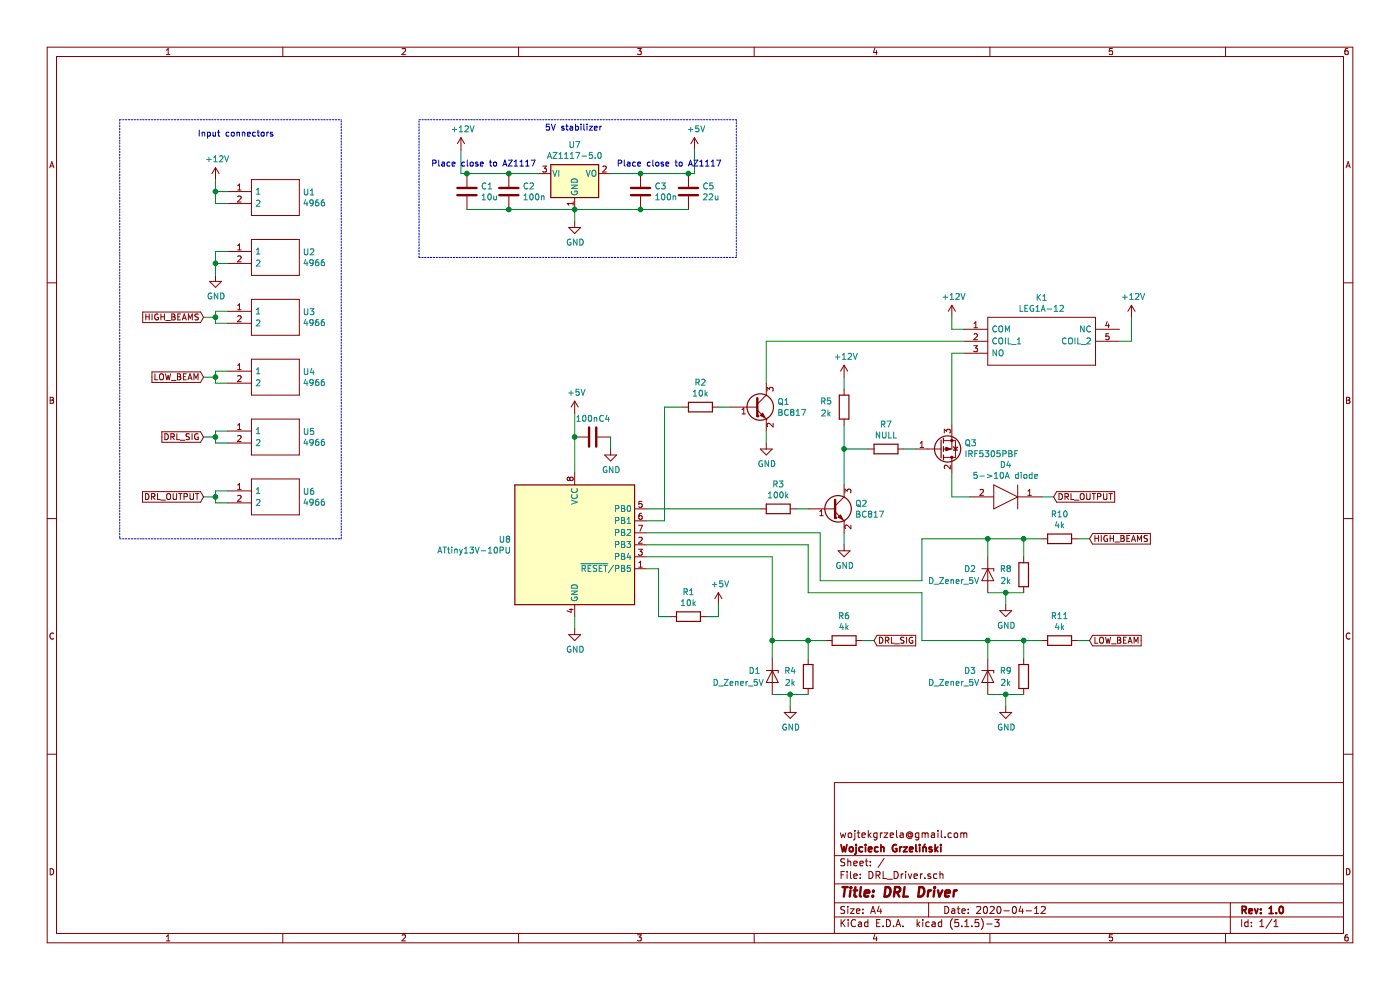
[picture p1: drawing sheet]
EESchema Schematic File Version 4
EELAYER 30 0
EELAYER END
$Descr A4 11693 8268
encoding utf-8
Sheet 1 1
Title "DRL Driver"
Date "2020-04-12"
Rev "1.0"
Comp "Wojciech Grzeliński"
Comment1 "wojtekgrzela@gmail.com"
Comment2 ""
Comment3 ""
Comment4 ""
$EndDescr
$Comp
L MCU_Microchip_ATtiny:ATtiny13V-10PU U8
U 1 1
P 4800 4550
F 0 "U8" H 4270 4596 50  0000 R CNN
F 1 "ATtiny13V-10PU" H 4270 4505 50  0000 R CNN
F 2 "Package_DIP:DIP-8_W7.62mm" H 4800 4550 50  0001 C CIN
F 3 "http://ww1.microchip.com/downloads/en/DeviceDoc/doc2535.pdf" H 4800 4550 50  0001 C CNN
	1    4800 4550
	1    0    0    -1  
$EndComp
$Comp
L Regulator_Linear:AZ1117-5.0 U7
U 1 1
P 4800 1450
F 0 "U7" H 4800 1692 50  0000 C CNN
F 1 "AZ1117-5.0" H 4800 1601 50  0000 C CNN
F 2 "Package_TO_SOT_SMD:SOT-223-3_TabPin2" H 4800 1700 50  0001 C CIN
F 3 "https://www.diodes.com/assets/Datasheets/AZ1117.pdf" H 4800 1450 50  0001 C CNN
	1    4800 1450
	1    0    0    -1  
$EndComp
$Comp
L SamacSys_Parts:4966 U1
U 1 1
P 1900 1600
F 0 "U1" H 2528 1596 50  0000 L CNN
F 1 "4966" H 2528 1505 50  0000 L CNN
F 2 "4966" H 2550 1700 50  0001 L CNN
F 3 "https://componentsearchengine.com/Datasheets/1/4966.pdf" H 2550 1600 50  0001 L CNN
F 4 "Terminals TERMINAL .250X.032" H 2550 1500 50  0001 L CNN "Description"
F 5 "6.42" H 2550 1400 50  0001 L CNN "Height"
F 6 "534-4966" H 2550 1300 50  0001 L CNN "Mouser Part Number"
F 7 "https://www.mouser.com/Search/Refine.aspx?Keyword=534-4966" H 2550 1200 50  0001 L CNN "Mouser Price/Stock"
F 8 "Keystone Electronics" H 2550 1100 50  0001 L CNN "Manufacturer_Name"
F 9 "4966" H 2550 1000 50  0001 L CNN "Manufacturer_Part_Number"
	1    1900 1600
	1    0    0    -1  
$EndComp
$Comp
L SamacSys_Parts:4966 U2
U 1 1
P 1900 2100
F 0 "U2" H 2528 2096 50  0000 L CNN
F 1 "4966" H 2528 2005 50  0000 L CNN
F 2 "4966" H 2550 2200 50  0001 L CNN
F 3 "https://componentsearchengine.com/Datasheets/1/4966.pdf" H 2550 2100 50  0001 L CNN
F 4 "Terminals TERMINAL .250X.032" H 2550 2000 50  0001 L CNN "Description"
F 5 "6.42" H 2550 1900 50  0001 L CNN "Height"
F 6 "534-4966" H 2550 1800 50  0001 L CNN "Mouser Part Number"
F 7 "https://www.mouser.com/Search/Refine.aspx?Keyword=534-4966" H 2550 1700 50  0001 L CNN "Mouser Price/Stock"
F 8 "Keystone Electronics" H 2550 1600 50  0001 L CNN "Manufacturer_Name"
F 9 "4966" H 2550 1500 50  0001 L CNN "Manufacturer_Part_Number"
	1    1900 2100
	1    0    0    -1  
$EndComp
$Comp
L SamacSys_Parts:4966 U3
U 1 1
P 1900 2600
F 0 "U3" H 2528 2596 50  0000 L CNN
F 1 "4966" H 2528 2505 50  0000 L CNN
F 2 "4966" H 2550 2700 50  0001 L CNN
F 3 "https://componentsearchengine.com/Datasheets/1/4966.pdf" H 2550 2600 50  0001 L CNN
F 4 "Terminals TERMINAL .250X.032" H 2550 2500 50  0001 L CNN "Description"
F 5 "6.42" H 2550 2400 50  0001 L CNN "Height"
F 6 "534-4966" H 2550 2300 50  0001 L CNN "Mouser Part Number"
F 7 "https://www.mouser.com/Search/Refine.aspx?Keyword=534-4966" H 2550 2200 50  0001 L CNN "Mouser Price/Stock"
F 8 "Keystone Electronics" H 2550 2100 50  0001 L CNN "Manufacturer_Name"
F 9 "4966" H 2550 2000 50  0001 L CNN "Manufacturer_Part_Number"
	1    1900 2600
	1    0    0    -1  
$EndComp
$Comp
L SamacSys_Parts:4966 U4
U 1 1
P 1900 3100
F 0 "U4" H 2528 3096 50  0000 L CNN
F 1 "4966" H 2528 3005 50  0000 L CNN
F 2 "4966" H 2550 3200 50  0001 L CNN
F 3 "https://componentsearchengine.com/Datasheets/1/4966.pdf" H 2550 3100 50  0001 L CNN
F 4 "Terminals TERMINAL .250X.032" H 2550 3000 50  0001 L CNN "Description"
F 5 "6.42" H 2550 2900 50  0001 L CNN "Height"
F 6 "534-4966" H 2550 2800 50  0001 L CNN "Mouser Part Number"
F 7 "https://www.mouser.com/Search/Refine.aspx?Keyword=534-4966" H 2550 2700 50  0001 L CNN "Mouser Price/Stock"
F 8 "Keystone Electronics" H 2550 2600 50  0001 L CNN "Manufacturer_Name"
F 9 "4966" H 2550 2500 50  0001 L CNN "Manufacturer_Part_Number"
	1    1900 3100
	1    0    0    -1  
$EndComp
Wire Wire Line
	1900 1700 1800 1700
Wire Wire Line
	1800 1700 1800 1600
Wire Wire Line
	1800 1600 1900 1600
Wire Wire Line
	1800 1600 1800 1500
Connection ~ 1800 1600
Wire Wire Line
	1900 2200 1800 2200
Wire Wire Line
	1800 2200 1800 2300
Wire Wire Line
	1900 2100 1800 2100
Wire Wire Line
	1800 2100 1800 2200
Connection ~ 1800 2200
Wire Wire Line
	1900 2600 1800 2600
Wire Wire Line
	1800 2600 1800 2650
Wire Wire Line
	1800 2700 1900 2700
Wire Wire Line
	1800 2650 1700 2650
Connection ~ 1800 2650
Wire Wire Line
	1800 2650 1800 2700
Wire Wire Line
	1900 3100 1800 3100
Wire Wire Line
	1800 3100 1800 3150
Wire Wire Line
	1800 3200 1900 3200
Wire Wire Line
	1800 3150 1700 3150
Connection ~ 1800 3150
Wire Wire Line
	1800 3150 1800 3200
$Comp
L power:+12V #PWR0101
U 1 1
P 1800 1500
F 0 "#PWR0101" H 1800 1350 50  0001 C CNN
F 1 "+12V" H 1815 1673 50  0000 C CNN
F 2 "" H 1800 1500 50  0001 C CNN
F 3 "" H 1800 1500 50  0001 C CNN
	1    1800 1500
	1    0    0    -1  
$EndComp
$Comp
L power:GND #PWR0102
U 1 1
P 1800 2300
F 0 "#PWR0102" H 1800 2050 50  0001 C CNN
F 1 "GND" H 1805 2127 50  0000 C CNN
F 2 "" H 1800 2300 50  0001 C CNN
F 3 "" H 1800 2300 50  0001 C CNN
	1    1800 2300
	1    0    0    -1  
$EndComp
$Comp
L Device:C C2
U 1 1
P 4250 1600
F 0 "C2" H 4365 1646 50  0000 L CNN
F 1 "100n" H 4365 1555 50  0000 L CNN
F 2 "Capacitor_SMD:C_0805_2012Metric" H 4288 1450 50  0001 C CNN
F 3 "~" H 4250 1600 50  0001 C CNN
	1    4250 1600
	1    0    0    -1  
$EndComp
$Comp
L Device:C C1
U 1 1
P 3900 1600
F 0 "C1" H 4015 1646 50  0000 L CNN
F 1 "10u" H 4015 1555 50  0000 L CNN
F 2 "Capacitor_SMD:C_1206_3216Metric" H 3938 1450 50  0001 C CNN
F 3 "~" H 3900 1600 50  0001 C CNN
	1    3900 1600
	1    0    0    -1  
$EndComp
$Comp
L Device:C C3
U 1 1
P 5350 1600
F 0 "C3" H 5465 1646 50  0000 L CNN
F 1 "100n" H 5465 1555 50  0000 L CNN
F 2 "Capacitor_SMD:C_0805_2012Metric" H 5388 1450 50  0001 C CNN
F 3 "~" H 5350 1600 50  0001 C CNN
	1    5350 1600
	1    0    0    -1  
$EndComp
$Comp
L Device:C C5
U 1 1
P 5750 1600
F 0 "C5" H 5865 1646 50  0000 L CNN
F 1 "22u" H 5865 1555 50  0000 L CNN
F 2 "Capacitor_SMD:C_0805_2012Metric" H 5788 1450 50  0001 C CNN
F 3 "~" H 5750 1600 50  0001 C CNN
F 4 "10V" H 5750 1600 50  0001 C CNN "Napięcie"
	1    5750 1600
	1    0    0    -1  
$EndComp
Wire Wire Line
	5100 1450 5350 1450
Connection ~ 5350 1450
Wire Wire Line
	4500 1450 4250 1450
Wire Wire Line
	4250 1450 3900 1450
Connection ~ 4250 1450
Wire Wire Line
	4250 1750 3900 1750
Wire Wire Line
	4250 1750 4800 1750
Connection ~ 4250 1750
Wire Wire Line
	4800 1750 5350 1750
Connection ~ 4800 1750
Connection ~ 5350 1750
Wire Wire Line
	5350 1450 5750 1450
Wire Wire Line
	5350 1750 5750 1750
Text Notes 3600 1400 0    50   ~ 0
Place close to AZ1117
Text Notes 5150 1400 0    50   ~ 0
Place close to AZ1117
$Comp
L Device:C C4
U 1 1
P 4950 3650
F 0 "C4" V 5100 3500 50  0000 L CNN
F 1 "100n" V 5100 3600 50  0000 L CNN
F 2 "Capacitor_SMD:C_0805_2012Metric" H 4988 3500 50  0001 C CNN
F 3 "~" H 4950 3650 50  0001 C CNN
	1    4950 3650
	0    -1   -1   0   
$EndComp
Wire Wire Line
	3900 1450 3850 1450
Wire Wire Line
	3850 1250 3850 1450
Connection ~ 3900 1450
$Comp
L power:+12V #PWR0103
U 1 1
P 3850 1250
F 0 "#PWR0103" H 3850 1100 50  0001 C CNN
F 1 "+12V" H 3865 1423 50  0000 C CNN
F 2 "" H 3850 1250 50  0001 C CNN
F 3 "" H 3850 1250 50  0001 C CNN
	1    3850 1250
	1    0    0    -1  
$EndComp
Wire Wire Line
	5750 1450 5800 1450
Wire Wire Line
	5800 1450 5800 1250
Connection ~ 5750 1450
$Comp
L power:+5V #PWR0104
U 1 1
P 5800 1250
F 0 "#PWR0104" H 5800 1100 50  0001 C CNN
F 1 "+5V" H 5815 1423 50  0000 C CNN
F 2 "" H 5800 1250 50  0001 C CNN
F 3 "" H 5800 1250 50  0001 C CNN
	1    5800 1250
	1    0    0    -1  
$EndComp
Wire Wire Line
	4800 3650 4800 3450
$Comp
L power:+5V #PWR0105
U 1 1
P 4800 3450
F 0 "#PWR0105" H 4800 3300 50  0001 C CNN
F 1 "+5V" H 4815 3623 50  0000 C CNN
F 2 "" H 4800 3450 50  0001 C CNN
F 3 "" H 4800 3450 50  0001 C CNN
	1    4800 3450
	1    0    0    -1  
$EndComp
$Comp
L power:GND #PWR0106
U 1 1
P 4800 1850
F 0 "#PWR0106" H 4800 1600 50  0001 C CNN
F 1 "GND" H 4805 1677 50  0000 C CNN
F 2 "" H 4800 1850 50  0001 C CNN
F 3 "" H 4800 1850 50  0001 C CNN
	1    4800 1850
	1    0    0    -1  
$EndComp
Wire Wire Line
	4800 1850 4800 1750
$Comp
L power:GND #PWR0107
U 1 1
P 5100 3750
F 0 "#PWR0107" H 5100 3500 50  0001 C CNN
F 1 "GND" H 5105 3577 50  0000 C CNN
F 2 "" H 5100 3750 50  0001 C CNN
F 3 "" H 5100 3750 50  0001 C CNN
	1    5100 3750
	1    0    0    -1  
$EndComp
Wire Wire Line
	5100 3750 5100 3650
Connection ~ 4800 3650
Wire Wire Line
	4800 3650 4800 3950
Wire Wire Line
	4800 5150 4800 5250
$Comp
L power:GND #PWR0108
U 1 1
P 4800 5250
F 0 "#PWR0108" H 4800 5000 50  0001 C CNN
F 1 "GND" H 4805 5077 50  0000 C CNN
F 2 "" H 4800 5250 50  0001 C CNN
F 3 "" H 4800 5250 50  0001 C CNN
	1    4800 5250
	1    0    0    -1  
$EndComp
$Comp
L Device:R R1
U 1 1
P 5750 5150
F 0 "R1" V 5543 5150 50  0000 C CNN
F 1 "10k" V 5634 5150 50  0000 C CNN
F 2 "Resistor_SMD:R_0805_2012Metric" V 5680 5150 50  0001 C CNN
F 3 "~" H 5750 5150 50  0001 C CNN
	1    5750 5150
	0    1    1    0   
$EndComp
Wire Wire Line
	5400 4750 5500 4750
Wire Wire Line
	5500 4750 5500 5150
Wire Wire Line
	5500 5150 5600 5150
$Comp
L power:+5V #PWR0109
U 1 1
P 6000 5050
F 0 "#PWR0109" H 6000 4900 50  0001 C CNN
F 1 "+5V" H 6015 5223 50  0000 C CNN
F 2 "" H 6000 5050 50  0001 C CNN
F 3 "" H 6000 5050 50  0001 C CNN
	1    6000 5050
	1    0    0    -1  
$EndComp
Wire Wire Line
	5900 5150 6000 5150
Wire Wire Line
	6000 5150 6000 5050
$Comp
L Transistor_BJT:BC817 Q2
U 1 1
P 6950 4250
F 0 "Q2" H 7141 4296 50  0000 L CNN
F 1 "BC817" H 7141 4205 50  0000 L CNN
F 2 "Package_TO_SOT_SMD:SOT-23" H 7150 4175 50  0001 L CIN
F 3 "http://www.fairchildsemi.com/ds/BC/BC817.pdf" H 6950 4250 50  0001 L CNN
	1    6950 4250
	1    0    0    -1  
$EndComp
$Comp
L Transistor_FET:IRF4905 Q3
U 1 1
P 7850 3750
F 0 "Q3" H 8054 3704 50  0000 L CNN
F 1 "IRF5305PBF " H 8054 3795 50  0000 L CNN
F 2 "Package_TO_SOT_THT:TO-220-3_Vertical" H 8050 3675 50  0001 L CIN
F 3 "http://www.infineon.com/dgdl/irf4905.pdf?fileId=5546d462533600a4015355e32165197c" H 7850 3750 50  0001 L CNN
	1    7850 3750
	1    0    0    1   
$EndComp
$Comp
L Device:R R5
U 1 1
P 7050 3400
F 0 "R5" H 6900 3450 50  0000 C CNN
F 1 "2k" H 6900 3350 50  0000 C CNN
F 2 "Resistor_SMD:R_0805_2012Metric" V 6980 3400 50  0001 C CNN
F 3 "~" H 7050 3400 50  0001 C CNN
	1    7050 3400
	1    0    0    -1  
$EndComp
$Comp
L Device:R R7
U 1 1
P 7400 3750
F 0 "R7" V 7193 3750 50  0000 C CNN
F 1 "NULL" V 7284 3750 50  0000 C CNN
F 2 "Resistor_SMD:R_0805_2012Metric" V 7330 3750 50  0001 C CNN
F 3 "~" H 7400 3750 50  0001 C CNN
	1    7400 3750
	0    1    1    0   
$EndComp
Wire Wire Line
	7550 3750 7650 3750
Wire Wire Line
	7250 3750 7050 3750
Wire Wire Line
	7050 3750 7050 3550
Wire Wire Line
	7050 3750 7050 4050
Connection ~ 7050 3750
Wire Wire Line
	7050 4450 7050 4550
$Comp
L power:GND #PWR0110
U 1 1
P 7050 4550
F 0 "#PWR0110" H 7050 4300 50  0001 C CNN
F 1 "GND" H 7055 4377 50  0000 C CNN
F 2 "" H 7050 4550 50  0001 C CNN
F 3 "" H 7050 4550 50  0001 C CNN
	1    7050 4550
	1    0    0    -1  
$EndComp
$Comp
L Device:R R3
U 1 1
P 6500 4250
F 0 "R3" V 6293 4250 50  0000 C CNN
F 1 "100k" V 6384 4250 50  0000 C CNN
F 2 "Resistor_SMD:R_0805_2012Metric" V 6430 4250 50  0001 C CNN
F 3 "~" H 6500 4250 50  0001 C CNN
	1    6500 4250
	0    1    1    0   
$EndComp
Wire Wire Line
	6650 4250 6750 4250
$Comp
L SamacSys_Parts:4966 U5
U 1 1
P 1900 3600
F 0 "U5" H 2528 3596 50  0000 L CNN
F 1 "4966" H 2528 3505 50  0000 L CNN
F 2 "4966" H 2550 3700 50  0001 L CNN
F 3 "https://componentsearchengine.com/Datasheets/1/4966.pdf" H 2550 3600 50  0001 L CNN
F 4 "Terminals TERMINAL .250X.032" H 2550 3500 50  0001 L CNN "Description"
F 5 "6.42" H 2550 3400 50  0001 L CNN "Height"
F 6 "534-4966" H 2550 3300 50  0001 L CNN "Mouser Part Number"
F 7 "https://www.mouser.com/Search/Refine.aspx?Keyword=534-4966" H 2550 3200 50  0001 L CNN "Mouser Price/Stock"
F 8 "Keystone Electronics" H 2550 3100 50  0001 L CNN "Manufacturer_Name"
F 9 "4966" H 2550 3000 50  0001 L CNN "Manufacturer_Part_Number"
	1    1900 3600
	1    0    0    -1  
$EndComp
Wire Wire Line
	1900 3600 1800 3600
Wire Wire Line
	1800 3600 1800 3650
Wire Wire Line
	1800 3700 1900 3700
Wire Wire Line
	1800 3650 1700 3650
Connection ~ 1800 3650
Wire Wire Line
	1800 3650 1800 3700
$Comp
L SamacSys_Parts:4966 U6
U 1 1
P 1900 4100
F 0 "U6" H 2528 4096 50  0000 L CNN
F 1 "4966" H 2528 4005 50  0000 L CNN
F 2 "4966" H 2550 4200 50  0001 L CNN
F 3 "https://componentsearchengine.com/Datasheets/1/4966.pdf" H 2550 4100 50  0001 L CNN
F 4 "Terminals TERMINAL .250X.032" H 2550 4000 50  0001 L CNN "Description"
F 5 "6.42" H 2550 3900 50  0001 L CNN "Height"
F 6 "534-4966" H 2550 3800 50  0001 L CNN "Mouser Part Number"
F 7 "https://www.mouser.com/Search/Refine.aspx?Keyword=534-4966" H 2550 3700 50  0001 L CNN "Mouser Price/Stock"
F 8 "Keystone Electronics" H 2550 3600 50  0001 L CNN "Manufacturer_Name"
F 9 "4966" H 2550 3500 50  0001 L CNN "Manufacturer_Part_Number"
	1    1900 4100
	1    0    0    -1  
$EndComp
Wire Wire Line
	1900 4100 1800 4100
Wire Wire Line
	1800 4100 1800 4150
Wire Wire Line
	1800 4200 1900 4200
Wire Wire Line
	1800 4150 1700 4150
Connection ~ 1800 4150
Wire Wire Line
	1800 4150 1800 4200
Text GLabel 1700 2650 0    50   Input ~ 0
HIGH_BEAMS
Text GLabel 1700 3150 0    50   Input ~ 0
LOW_BEAM
Text GLabel 1700 3650 0    50   Input ~ 0
DRL_SIG
Text GLabel 1700 4150 0    50   Input ~ 0
DRL_OUTPUT
$Comp
L SamacSys_Parts:AZ9431CH5D K1
U 1 1
P 8050 2750
F 0 "K1" H 8700 3015 50  0000 C CNN
F 1 "LEG1A-12" H 8700 2924 50  0000 C CNN
F 2 "AZ943" H 9200 2850 50  0001 L CNN
F 3 "https://www.azettler.com/pdfs/az943.pdf" H 9200 2750 50  0001 L CNN
F 4 "15 AMP MINIATURE PC BOARD RELAY" H 9200 2650 50  0001 L CNN "Description"
F 5 "American Zettler" H 9200 2250 50  0001 L CNN "Manufacturer_Name"
F 6 "AZ943–1CH–5D" H 9200 2150 50  0001 L CNN "Manufacturer_Part_Number"
	1    8050 2750
	1    0    0    -1  
$EndComp
Wire Wire Line
	7950 2950 8050 2950
Wire Wire Line
	8050 2750 7950 2750
Wire Wire Line
	7950 2750 7950 2650
$Comp
L power:+12V #PWR0111
U 1 1
P 7950 2650
F 0 "#PWR0111" H 7950 2500 50  0001 C CNN
F 1 "+12V" H 7965 2823 50  0000 C CNN
F 2 "" H 7950 2650 50  0001 C CNN
F 3 "" H 7950 2650 50  0001 C CNN
	1    7950 2650
	1    0    0    -1  
$EndComp
Wire Wire Line
	7050 3250 7050 3150
$Comp
L power:+12V #PWR0112
U 1 1
P 7050 3150
F 0 "#PWR0112" H 7050 3000 50  0001 C CNN
F 1 "+12V" H 7065 3323 50  0000 C CNN
F 2 "" H 7050 3150 50  0001 C CNN
F 3 "" H 7050 3150 50  0001 C CNN
	1    7050 3150
	1    0    0    -1  
$EndComp
Wire Wire Line
	9350 2850 9450 2850
Wire Wire Line
	9450 2850 9450 2650
$Comp
L power:+12V #PWR0113
U 1 1
P 9450 2650
F 0 "#PWR0113" H 9450 2500 50  0001 C CNN
F 1 "+12V" H 9465 2823 50  0000 C CNN
F 2 "" H 9450 2650 50  0001 C CNN
F 3 "" H 9450 2650 50  0001 C CNN
	1    9450 2650
	1    0    0    -1  
$EndComp
$Comp
L Transistor_BJT:BC817 Q1
U 1 1
P 6300 3400
F 0 "Q1" H 6491 3446 50  0000 L CNN
F 1 "BC817" H 6491 3355 50  0000 L CNN
F 2 "Package_TO_SOT_SMD:SOT-23" H 6500 3325 50  0001 L CIN
F 3 "http://www.fairchildsemi.com/ds/BC/BC817.pdf" H 6300 3400 50  0001 L CNN
	1    6300 3400
	1    0    0    -1  
$EndComp
Wire Wire Line
	6400 3600 6400 3700
$Comp
L power:GND #PWR0114
U 1 1
P 6400 3700
F 0 "#PWR0114" H 6400 3450 50  0001 C CNN
F 1 "GND" H 6405 3527 50  0000 C CNN
F 2 "" H 6400 3700 50  0001 C CNN
F 3 "" H 6400 3700 50  0001 C CNN
	1    6400 3700
	1    0    0    -1  
$EndComp
$Comp
L Device:R R2
U 1 1
P 5850 3400
F 0 "R2" V 5643 3400 50  0000 C CNN
F 1 "10k" V 5734 3400 50  0000 C CNN
F 2 "Resistor_SMD:R_0805_2012Metric" V 5780 3400 50  0001 C CNN
F 3 "~" H 5850 3400 50  0001 C CNN
	1    5850 3400
	0    1    1    0   
$EndComp
Wire Wire Line
	6000 3400 6100 3400
Wire Wire Line
	7950 3550 7950 2950
Wire Wire Line
	6400 2850 6400 3200
Wire Wire Line
	6400 2850 8050 2850
Text GLabel 8800 4150 2    50   Input ~ 0
DRL_OUTPUT
Wire Wire Line
	7950 3950 7950 4150
Wire Wire Line
	7950 4150 8100 4150
Wire Wire Line
	5400 4250 6350 4250
Wire Wire Line
	5400 4350 5550 4350
Wire Wire Line
	5550 4350 5550 3400
Wire Wire Line
	5550 3400 5700 3400
$Comp
L Device:R R11
U 1 1
P 8850 5350
F 0 "R11" V 8643 5350 50  0000 C CNN
F 1 "4k" V 8734 5350 50  0000 C CNN
F 2 "Resistor_SMD:R_0805_2012Metric" V 8780 5350 50  0001 C CNN
F 3 "~" H 8850 5350 50  0001 C CNN
	1    8850 5350
	0    1    1    0   
$EndComp
$Comp
L Device:R R9
U 1 1
P 8550 5650
F 0 "R9" H 8400 5700 50  0000 C CNN
F 1 "2k" H 8400 5600 50  0000 C CNN
F 2 "Resistor_SMD:R_0805_2012Metric" V 8480 5650 50  0001 C CNN
F 3 "~" H 8550 5650 50  0001 C CNN
	1    8550 5650
	1    0    0    -1  
$EndComp
$Comp
L Device:D_Zener D3
U 1 1
P 8250 5650
F 0 "D3" V 8200 5450 50  0000 L CNN
F 1 "D_Zener_5V" V 8300 5150 50  0000 L CNN
F 2 "Diode_SMD:D_SOD-323_HandSoldering" H 8250 5650 50  0001 C CNN
F 3 "~" H 8250 5650 50  0001 C CNN
	1    8250 5650
	0    1    1    0   
$EndComp
Wire Wire Line
	8700 5350 8550 5350
Wire Wire Line
	8550 5350 8550 5500
Wire Wire Line
	8250 5500 8250 5350
Wire Wire Line
	8250 5350 8550 5350
Connection ~ 8550 5350
Wire Wire Line
	8250 5800 8400 5800
Wire Wire Line
	8400 5800 8400 5900
Connection ~ 8400 5800
Wire Wire Line
	8400 5800 8550 5800
$Comp
L power:GND #PWR0115
U 1 1
P 8400 5900
F 0 "#PWR0115" H 8400 5650 50  0001 C CNN
F 1 "GND" H 8405 5727 50  0000 C CNN
F 2 "" H 8400 5900 50  0001 C CNN
F 3 "" H 8400 5900 50  0001 C CNN
	1    8400 5900
	1    0    0    -1  
$EndComp
Wire Wire Line
	9000 5350 9100 5350
$Comp
L Device:R R10
U 1 1
P 8850 4500
F 0 "R10" V 8643 4500 50  0000 C CNN
F 1 "4k" V 8734 4500 50  0000 C CNN
F 2 "Resistor_SMD:R_0805_2012Metric" V 8780 4500 50  0001 C CNN
F 3 "~" H 8850 4500 50  0001 C CNN
	1    8850 4500
	0    1    1    0   
$EndComp
$Comp
L Device:R R8
U 1 1
P 8550 4800
F 0 "R8" H 8400 4850 50  0000 C CNN
F 1 "2k" H 8400 4750 50  0000 C CNN
F 2 "Resistor_SMD:R_0805_2012Metric" V 8480 4800 50  0001 C CNN
F 3 "~" H 8550 4800 50  0001 C CNN
	1    8550 4800
	1    0    0    -1  
$EndComp
$Comp
L Device:D_Zener D2
U 1 1
P 8250 4800
F 0 "D2" V 8200 4600 50  0000 L CNN
F 1 "D_Zener_5V" V 8300 4300 50  0000 L CNN
F 2 "Diode_SMD:D_SOD-323_HandSoldering" H 8250 4800 50  0001 C CNN
F 3 "~" H 8250 4800 50  0001 C CNN
	1    8250 4800
	0    1    1    0   
$EndComp
Wire Wire Line
	8700 4500 8550 4500
Wire Wire Line
	8550 4500 8550 4650
Wire Wire Line
	8250 4650 8250 4500
Wire Wire Line
	8250 4500 8550 4500
Connection ~ 8550 4500
Wire Wire Line
	8250 4950 8400 4950
Wire Wire Line
	8400 4950 8400 5050
Connection ~ 8400 4950
Wire Wire Line
	8400 4950 8550 4950
$Comp
L power:GND #PWR0116
U 1 1
P 8400 5050
F 0 "#PWR0116" H 8400 4800 50  0001 C CNN
F 1 "GND" H 8405 4877 50  0000 C CNN
F 2 "" H 8400 5050 50  0001 C CNN
F 3 "" H 8400 5050 50  0001 C CNN
	1    8400 5050
	1    0    0    -1  
$EndComp
Wire Wire Line
	9000 4500 9100 4500
$Comp
L Device:R R6
U 1 1
P 7050 5350
F 0 "R6" V 6843 5350 50  0000 C CNN
F 1 "4k" V 6934 5350 50  0000 C CNN
F 2 "Resistor_SMD:R_0805_2012Metric" V 6980 5350 50  0001 C CNN
F 3 "~" H 7050 5350 50  0001 C CNN
	1    7050 5350
	0    1    1    0   
$EndComp
$Comp
L Device:R R4
U 1 1
P 6750 5650
F 0 "R4" H 6600 5700 50  0000 C CNN
F 1 "2k" H 6600 5600 50  0000 C CNN
F 2 "Resistor_SMD:R_0805_2012Metric" V 6680 5650 50  0001 C CNN
F 3 "~" H 6750 5650 50  0001 C CNN
	1    6750 5650
	1    0    0    -1  
$EndComp
$Comp
L Device:D_Zener D1
U 1 1
P 6450 5650
F 0 "D1" V 6400 5450 50  0000 L CNN
F 1 "D_Zener_5V" V 6500 5150 50  0000 L CNN
F 2 "Diode_SMD:D_SOD-323_HandSoldering" H 6450 5650 50  0001 C CNN
F 3 "~" H 6450 5650 50  0001 C CNN
	1    6450 5650
	0    1    1    0   
$EndComp
Wire Wire Line
	6900 5350 6750 5350
Wire Wire Line
	6750 5350 6750 5500
Wire Wire Line
	6450 5500 6450 5350
Wire Wire Line
	6450 5350 6750 5350
Connection ~ 6750 5350
Wire Wire Line
	6450 5800 6600 5800
Wire Wire Line
	6600 5800 6600 5900
Connection ~ 6600 5800
Wire Wire Line
	6600 5800 6750 5800
$Comp
L power:GND #PWR0117
U 1 1
P 6600 5900
F 0 "#PWR0117" H 6600 5650 50  0001 C CNN
F 1 "GND" H 6605 5727 50  0000 C CNN
F 2 "" H 6600 5900 50  0001 C CNN
F 3 "" H 6600 5900 50  0001 C CNN
	1    6600 5900
	1    0    0    -1  
$EndComp
Wire Wire Line
	7200 5350 7300 5350
Text GLabel 9100 4500 2    50   Input ~ 0
HIGH_BEAMS
Text GLabel 9100 5350 2    50   Input ~ 0
LOW_BEAM
Text GLabel 7300 5350 2    50   Input ~ 0
DRL_SIG
Wire Wire Line
	6850 4450 6850 4850
Wire Wire Line
	6850 4850 7700 4850
Wire Wire Line
	7700 4850 7700 4500
Wire Wire Line
	7700 4500 8250 4500
Wire Wire Line
	5400 4450 6850 4450
Connection ~ 8250 4500
Wire Wire Line
	6750 4550 6750 4950
Wire Wire Line
	6750 4950 7700 4950
Wire Wire Line
	7700 4950 7700 5350
Wire Wire Line
	7700 5350 8250 5350
Wire Wire Line
	5400 4550 6750 4550
Connection ~ 8250 5350
Wire Wire Line
	6450 4650 6450 5350
Wire Wire Line
	5400 4650 6450 4650
Connection ~ 6450 5350
$Comp
L SamacSys_Parts:NTE5817HC D4
U 1 1
P 8700 4150
F 0 "D4" H 9000 3885 50  0000 C CNN
F 1 "5->10A diode" H 9000 3976 50  0000 C CNN
F 2 "DIOAD4445W127L889D889" H 9150 4150 50  0001 L CNN
F 3 "http://www.nteinc.com/specs/5800to5899/pdf/nte5812hc_17hc.pdf" H 9150 4050 50  0001 L CNN
F 4 "10 Amp Plastic Silicon Rectifier" H 9150 3950 50  0001 L CNN "Description"
F 5 "" H 9150 3850 50  0001 L CNN "Height"
F 6 "" H 9150 3750 50  0001 L CNN "Mouser2 Part Number"
F 7 "" H 9150 3650 50  0001 L CNN "Mouser2 Price/Stock"
F 8 "NTE ELECTRONICS" H 9150 3550 50  0001 L CNN "Manufacturer_Name"
F 9 "NTE5817HC" H 9150 3450 50  0001 L CNN "Manufacturer_Part_Number"
	1    8700 4150
	-1   0    0    1   
$EndComp
Wire Wire Line
	8700 4150 8800 4150
Text Notes 1650 1150 0    50   ~ 0
Input connectors
Wire Notes Line
	1000 1000 1000 4500
Wire Notes Line
	1000 4500 2850 4500
Wire Notes Line
	2850 4500 2850 1000
Wire Notes Line
	1000 1000 2850 1000
Wire Notes Line
	3500 1000 6150 1000
Wire Notes Line
	6150 1000 6150 2150
Wire Notes Line
	6150 2150 3500 2150
Wire Notes Line
	3500 2150 3500 1000
Text Notes 4550 1100 0    50   ~ 0
5V stabilizer
$EndSCHEMATC
